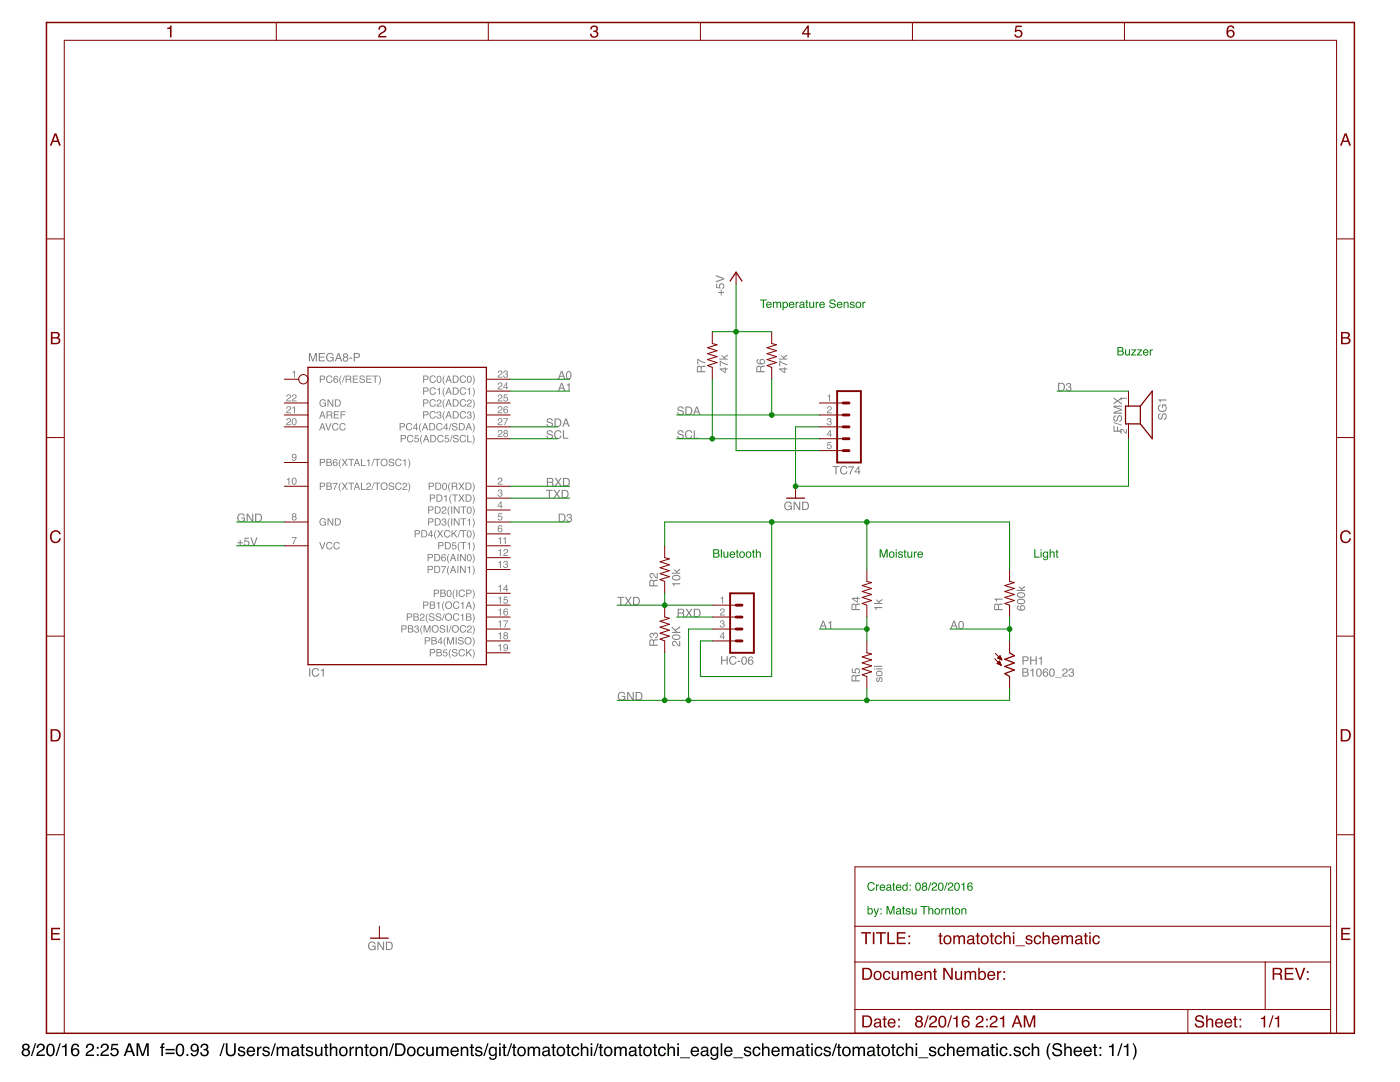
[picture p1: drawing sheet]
<?xml version="1.0" encoding="utf-8"?>
<!DOCTYPE eagle SYSTEM "eagle.dtd">
<eagle version="7.3.0">
<drawing>
<settings>
<setting alwaysvectorfont="no"/>
<setting verticaltext="up"/>
</settings>
<grid distance="0.1" unitdist="inch" unit="inch" style="lines" multiple="1" display="no" altdistance="0.01" altunitdist="inch" altunit="inch"/>
<schematic xreflabel="%F%N/%S.%C%R" xrefpart="/%S.%C%R">
<libraries>
<library name="atmel">
<symbols>
<symbol name="23-I/O-2">
<wire x1="-17.78" y1="30.48" x2="20.32" y2="30.48" width="0.254" layer="94"/>
<wire x1="20.32" y1="30.48" x2="20.32" y2="-33.02" width="0.254" layer="94"/>
<wire x1="20.32" y1="-33.02" x2="-17.78" y2="-33.02" width="0.254" layer="94"/>
<wire x1="-17.78" y1="-33.02" x2="-17.78" y2="30.48" width="0.254" layer="94"/>
<text x="-17.78" y="-35.56" size="1.778" layer="95">&gt;NAME</text>
<text x="-17.78" y="31.75" size="1.778" layer="96">&gt;VALUE</text>
<pin name="PB5(SCK)" x="25.4" y="-30.48" length="middle" rot="R180"/>
<pin name="PB7(XTAL2/TOSC2)" x="-22.86" y="5.08" length="middle"/>
<pin name="PB6(XTAL1/TOSC1)" x="-22.86" y="10.16" length="middle"/>
<pin name="GND@1" x="-22.86" y="-2.54" length="middle" direction="pwr"/>
<pin name="VCC@1" x="-22.86" y="-7.62" length="middle" direction="pwr"/>
<pin name="GND" x="-22.86" y="22.86" length="middle" direction="pwr"/>
<pin name="AREF" x="-22.86" y="20.32" length="middle" direction="pas"/>
<pin name="AVCC" x="-22.86" y="17.78" length="middle" direction="pwr"/>
<pin name="PB4(MISO)" x="25.4" y="-27.94" length="middle" rot="R180"/>
<pin name="PB3(MOSI/OC2)" x="25.4" y="-25.4" length="middle" rot="R180"/>
<pin name="PB2(SS/OC1B)" x="25.4" y="-22.86" length="middle" rot="R180"/>
<pin name="PB1(OC1A)" x="25.4" y="-20.32" length="middle" rot="R180"/>
<pin name="PB0(ICP)" x="25.4" y="-17.78" length="middle" rot="R180"/>
<pin name="PD7(AIN1)" x="25.4" y="-12.7" length="middle" rot="R180"/>
<pin name="PD6(AIN0)" x="25.4" y="-10.16" length="middle" rot="R180"/>
<pin name="PD5(T1)" x="25.4" y="-7.62" length="middle" rot="R180"/>
<pin name="PD4(XCK/T0)" x="25.4" y="-5.08" length="middle" rot="R180"/>
<pin name="PD3(INT1)" x="25.4" y="-2.54" length="middle" rot="R180"/>
<pin name="PD2(INT0)" x="25.4" y="0" length="middle" rot="R180"/>
<pin name="PD1(TXD)" x="25.4" y="2.54" length="middle" rot="R180"/>
<pin name="PD0(RXD)" x="25.4" y="5.08" length="middle" rot="R180"/>
<pin name="PC5(ADC5/SCL)" x="25.4" y="15.24" length="middle" rot="R180"/>
<pin name="PC4(ADC4/SDA)" x="25.4" y="17.78" length="middle" rot="R180"/>
<pin name="PC3(ADC3)" x="25.4" y="20.32" length="middle" rot="R180"/>
<pin name="PC2(ADC2)" x="25.4" y="22.86" length="middle" rot="R180"/>
<pin name="PC1(ADC1)" x="25.4" y="25.4" length="middle" rot="R180"/>
<pin name="PC0(ADC0)" x="25.4" y="27.94" length="middle" rot="R180"/>
<pin name="PC6(/RESET)" x="-22.86" y="27.94" length="middle" function="dot"/>
</symbol>
</symbols>
<devicesets>
<deviceset name="MEGA8-P" prefix="IC">
<gates>
<gate name="G$1" symbol="23-I/O-2" x="0" y="0"/>
</gates>
<devices>
<device name="" package="DIL28-3">
<connects>
<connect gate="G$1" pin="AREF" pad="21"/>
<connect gate="G$1" pin="AVCC" pad="20"/>
<connect gate="G$1" pin="GND" pad="22"/>
<connect gate="G$1" pin="GND@1" pad="8"/>
<connect gate="G$1" pin="PB0(ICP)" pad="14"/>
<connect gate="G$1" pin="PB1(OC1A)" pad="15"/>
<connect gate="G$1" pin="PB2(SS/OC1B)" pad="16"/>
<connect gate="G$1" pin="PB3(MOSI/OC2)" pad="17"/>
<connect gate="G$1" pin="PB4(MISO)" pad="18"/>
<connect gate="G$1" pin="PB5(SCK)" pad="19"/>
<connect gate="G$1" pin="PB6(XTAL1/TOSC1)" pad="9"/>
<connect gate="G$1" pin="PB7(XTAL2/TOSC2)" pad="10"/>
<connect gate="G$1" pin="PC0(ADC0)" pad="23"/>
<connect gate="G$1" pin="PC1(ADC1)" pad="24"/>
<connect gate="G$1" pin="PC2(ADC2)" pad="25"/>
<connect gate="G$1" pin="PC3(ADC3)" pad="26"/>
<connect gate="G$1" pin="PC4(ADC4/SDA)" pad="27"/>
<connect gate="G$1" pin="PC5(ADC5/SCL)" pad="28"/>
<connect gate="G$1" pin="PC6(/RESET)" pad="1"/>
<connect gate="G$1" pin="PD0(RXD)" pad="2"/>
<connect gate="G$1" pin="PD1(TXD)" pad="3"/>
<connect gate="G$1" pin="PD2(INT0)" pad="4"/>
<connect gate="G$1" pin="PD3(INT1)" pad="5"/>
<connect gate="G$1" pin="PD4(XCK/T0)" pad="6"/>
<connect gate="G$1" pin="PD5(T1)" pad="11"/>
<connect gate="G$1" pin="PD6(AIN0)" pad="12"/>
<connect gate="G$1" pin="PD7(AIN1)" pad="13"/>
<connect gate="G$1" pin="VCC@1" pad="7"/>
</connects>
<technologies>
<technology name="">
<attribute name="MF" value="" constant="no"/>
<attribute name="MPN" value="" constant="no"/>
<attribute name="OC_FARNELL" value="unknown" constant="no"/>
<attribute name="OC_NEWARK" value="unknown" constant="no"/>
</technology>
</technologies>
</device>
</devices>
</deviceset>
</devicesets>
</library>
<library name="con-lstb">
<symbols>
<symbol name="MA05-1">
<wire x1="3.81" y1="-7.62" x2="-1.27" y2="-7.62" width="0.4064" layer="94"/>
<wire x1="1.27" y1="0" x2="2.54" y2="0" width="0.6096" layer="94"/>
<wire x1="1.27" y1="-2.54" x2="2.54" y2="-2.54" width="0.6096" layer="94"/>
<wire x1="1.27" y1="-5.08" x2="2.54" y2="-5.08" width="0.6096" layer="94"/>
<wire x1="-1.27" y1="7.62" x2="-1.27" y2="-7.62" width="0.4064" layer="94"/>
<wire x1="3.81" y1="-7.62" x2="3.81" y2="7.62" width="0.4064" layer="94"/>
<wire x1="-1.27" y1="7.62" x2="3.81" y2="7.62" width="0.4064" layer="94"/>
<wire x1="1.27" y1="5.08" x2="2.54" y2="5.08" width="0.6096" layer="94"/>
<wire x1="1.27" y1="2.54" x2="2.54" y2="2.54" width="0.6096" layer="94"/>
<text x="-1.27" y="-10.16" size="1.778" layer="96">&gt;VALUE</text>
<text x="-1.27" y="8.382" size="1.778" layer="95">&gt;NAME</text>
<pin name="1" x="7.62" y="-5.08" visible="pad" length="middle" direction="pas" swaplevel="1" rot="R180"/>
<pin name="2" x="7.62" y="-2.54" visible="pad" length="middle" direction="pas" swaplevel="1" rot="R180"/>
<pin name="3" x="7.62" y="0" visible="pad" length="middle" direction="pas" swaplevel="1" rot="R180"/>
<pin name="4" x="7.62" y="2.54" visible="pad" length="middle" direction="pas" swaplevel="1" rot="R180"/>
<pin name="5" x="7.62" y="5.08" visible="pad" length="middle" direction="pas" swaplevel="1" rot="R180"/>
</symbol>
<symbol name="MA04-1">
<wire x1="3.81" y1="-7.62" x2="-1.27" y2="-7.62" width="0.4064" layer="94"/>
<wire x1="1.27" y1="0" x2="2.54" y2="0" width="0.6096" layer="94"/>
<wire x1="1.27" y1="-2.54" x2="2.54" y2="-2.54" width="0.6096" layer="94"/>
<wire x1="1.27" y1="-5.08" x2="2.54" y2="-5.08" width="0.6096" layer="94"/>
<wire x1="-1.27" y1="5.08" x2="-1.27" y2="-7.62" width="0.4064" layer="94"/>
<wire x1="3.81" y1="-7.62" x2="3.81" y2="5.08" width="0.4064" layer="94"/>
<wire x1="-1.27" y1="5.08" x2="3.81" y2="5.08" width="0.4064" layer="94"/>
<wire x1="1.27" y1="2.54" x2="2.54" y2="2.54" width="0.6096" layer="94"/>
<text x="-1.27" y="-10.16" size="1.778" layer="96">&gt;VALUE</text>
<text x="-1.27" y="5.842" size="1.778" layer="95">&gt;NAME</text>
<pin name="1" x="7.62" y="-5.08" visible="pad" length="middle" direction="pas" swaplevel="1" rot="R180"/>
<pin name="2" x="7.62" y="-2.54" visible="pad" length="middle" direction="pas" swaplevel="1" rot="R180"/>
<pin name="3" x="7.62" y="0" visible="pad" length="middle" direction="pas" swaplevel="1" rot="R180"/>
<pin name="4" x="7.62" y="2.54" visible="pad" length="middle" direction="pas" swaplevel="1" rot="R180"/>
</symbol>
</symbols>
<devicesets>
<deviceset name="MA05-1" prefix="SV" uservalue="yes">
<gates>
<gate name="G$1" symbol="MA05-1" x="0" y="0"/>
</gates>
<devices>
<device name="" package="MA05-1">
<connects>
<connect gate="G$1" pin="1" pad="1"/>
<connect gate="G$1" pin="2" pad="2"/>
<connect gate="G$1" pin="3" pad="3"/>
<connect gate="G$1" pin="4" pad="4"/>
<connect gate="G$1" pin="5" pad="5"/>
</connects>
<technologies>
<technology name="">
<attribute name="MF" value="" constant="no"/>
<attribute name="MPN" value="" constant="no"/>
<attribute name="OC_FARNELL" value="unknown" constant="no"/>
<attribute name="OC_NEWARK" value="unknown" constant="no"/>
</technology>
</technologies>
</device>
</devices>
</deviceset>
<deviceset name="MA04-1" prefix="SV" uservalue="yes">
<gates>
<gate name="1" symbol="MA04-1" x="0" y="0"/>
</gates>
<devices>
<device name="" package="MA04-1">
<connects>
<connect gate="1" pin="1" pad="1"/>
<connect gate="1" pin="2" pad="2"/>
<connect gate="1" pin="3" pad="3"/>
<connect gate="1" pin="4" pad="4"/>
</connects>
<technologies>
<technology name="">
<attribute name="MF" value="" constant="no"/>
<attribute name="MPN" value="" constant="no"/>
<attribute name="OC_FARNELL" value="unknown" constant="no"/>
<attribute name="OC_NEWARK" value="unknown" constant="no"/>
</technology>
</technologies>
</device>
</devices>
</deviceset>
</devicesets>
</library>
<library name="buzzer">
<symbols>
<symbol name="SP">
<wire x1="-1.905" y1="-0.635" x2="1.905" y2="-0.635" width="0.254" layer="94"/>
<wire x1="1.905" y1="-0.635" x2="1.905" y2="0" width="0.254" layer="94"/>
<wire x1="1.905" y1="2.54" x2="-1.905" y2="2.54" width="0.254" layer="94"/>
<wire x1="-1.905" y1="-0.635" x2="-1.905" y2="0" width="0.254" layer="94"/>
<wire x1="1.905" y1="2.54" x2="5.08" y2="5.08" width="0.254" layer="94"/>
<wire x1="5.08" y1="5.08" x2="-5.08" y2="5.08" width="0.254" layer="94"/>
<wire x1="-1.905" y1="2.54" x2="-5.08" y2="5.08" width="0.254" layer="94"/>
<wire x1="2.54" y1="0" x2="1.905" y2="0" width="0.1524" layer="94"/>
<wire x1="1.905" y1="0" x2="1.905" y2="2.54" width="0.254" layer="94"/>
<wire x1="-2.54" y1="0" x2="-1.905" y2="0" width="0.1524" layer="94"/>
<wire x1="-1.905" y1="0" x2="-1.905" y2="2.54" width="0.254" layer="94"/>
<text x="-3.81" y="6.35" size="1.778" layer="95">&gt;NAME</text>
<text x="-3.81" y="-3.175" size="1.778" layer="96">&gt;VALUE</text>
<pin name="2" x="5.08" y="0" visible="pad" length="short" direction="pas" rot="R180"/>
<pin name="1" x="-5.08" y="0" visible="pad" length="short" direction="pas"/>
</symbol>
</symbols>
<devicesets>
<deviceset name="F/SMX" prefix="SG">
<gates>
<gate name="G$1" symbol="SP" x="0" y="0"/>
</gates>
<devices>
<device name="" package="F/SMX">
<connects>
<connect gate="G$1" pin="1" pad="1"/>
<connect gate="G$1" pin="2" pad="2"/>
</connects>
<technologies>
<technology name="">
<attribute name="MF" value="" constant="no"/>
<attribute name="MPN" value="" constant="no"/>
<attribute name="OC_FARNELL" value="unknown" constant="no"/>
<attribute name="OC_NEWARK" value="unknown" constant="no"/>
</technology>
</technologies>
</device>
</devices>
</deviceset>
</devicesets>
</library>
<library name="photo-elements">
<symbols>
<symbol name="PHOTOCELL">
<wire x1="-3.048" y1="2.413" x2="-1.651" y2="1.016" width="0.1524" layer="94"/>
<wire x1="-3.175" y1="1.27" x2="-1.778" y2="-0.127" width="0.1524" layer="94"/>
<wire x1="0" y1="-2.54" x2="-1.016" y2="-1.905" width="0.254" layer="94"/>
<wire x1="1.016" y1="-1.143" x2="-1.016" y2="-0.381" width="0.254" layer="94"/>
<wire x1="-1.016" y1="-0.381" x2="1.016" y2="0.381" width="0.254" layer="94"/>
<wire x1="1.016" y1="0.381" x2="-1.016" y2="1.143" width="0.254" layer="94"/>
<wire x1="-1.016" y1="1.143" x2="1.016" y2="1.905" width="0.254" layer="94"/>
<wire x1="0" y1="2.54" x2="1.016" y2="1.905" width="0.254" layer="94"/>
<wire x1="-1.016" y1="-1.905" x2="1.016" y2="-1.143" width="0.254" layer="94"/>
<text x="2.54" y="0" size="1.778" layer="95">&gt;NAME</text>
<text x="2.54" y="-2.54" size="1.778" layer="96">&gt;VALUE</text>
<pin name="1" x="0" y="5.08" visible="off" length="short" direction="pas" swaplevel="1" rot="R270"/>
<pin name="2" x="0" y="-5.08" visible="off" length="short" direction="pas" swaplevel="1" rot="R90"/>
<polygon width="0.1524" layer="94">
<vertex x="-1.778" y="-0.127"/>
<vertex x="-2.667" y="0.254"/>
<vertex x="-2.159" y="0.762"/>
</polygon>
<polygon width="0.1524" layer="94">
<vertex x="-1.651" y="1.016"/>
<vertex x="-2.54" y="1.397"/>
<vertex x="-2.032" y="1.905"/>
</polygon>
</symbol>
</symbols>
<devicesets>
<deviceset name="?1060*" prefix="PH">
<gates>
<gate name="G$1" symbol="PHOTOCELL" x="0" y="0" swaplevel="1"/>
</gates>
<devices>
<device name="B" package="TO-8_B10">
<connects>
<connect gate="G$1" pin="1" pad="1"/>
<connect gate="G$1" pin="2" pad="2"/>
</connects>
<technologies>
<technology name="_23"/>
</technologies>
</device>
<device name="V" package="TO-5_V10">
<connects>
<connect gate="G$1" pin="1" pad="1"/>
<connect gate="G$1" pin="2" pad="2"/>
</connects>
<technologies>
<technology name="_21"/>
<technology name="_31"/>
<technology name="_32"/>
</technologies>
</device>
</devices>
</deviceset>
</devicesets>
</library>
<library name="resistor">
<symbols>
<symbol name="R-US">
<wire x1="-2.54" y1="0" x2="-2.159" y2="1.016" width="0.2032" layer="94"/>
<wire x1="-2.159" y1="1.016" x2="-1.524" y2="-1.016" width="0.2032" layer="94"/>
<wire x1="-1.524" y1="-1.016" x2="-0.889" y2="1.016" width="0.2032" layer="94"/>
<wire x1="-0.889" y1="1.016" x2="-0.254" y2="-1.016" width="0.2032" layer="94"/>
<wire x1="-0.254" y1="-1.016" x2="0.381" y2="1.016" width="0.2032" layer="94"/>
<wire x1="0.381" y1="1.016" x2="1.016" y2="-1.016" width="0.2032" layer="94"/>
<wire x1="1.016" y1="-1.016" x2="1.651" y2="1.016" width="0.2032" layer="94"/>
<wire x1="1.651" y1="1.016" x2="2.286" y2="-1.016" width="0.2032" layer="94"/>
<wire x1="2.286" y1="-1.016" x2="2.54" y2="0" width="0.2032" layer="94"/>
<text x="-3.81" y="1.4986" size="1.778" layer="95">&gt;NAME</text>
<text x="-3.81" y="-3.302" size="1.778" layer="96">&gt;VALUE</text>
<pin name="2" x="5.08" y="0" visible="off" length="short" direction="pas" swaplevel="1" rot="R180"/>
<pin name="1" x="-5.08" y="0" visible="off" length="short" direction="pas" swaplevel="1"/>
</symbol>
</symbols>
<devicesets>
<deviceset name="R-US_" prefix="R" uservalue="yes">
<gates>
<gate name="G$1" symbol="R-US" x="0" y="0"/>
</gates>
<devices>
<device name="R0402" package="R0402">
<connects>
<connect gate="G$1" pin="1" pad="1"/>
<connect gate="G$1" pin="2" pad="2"/>
</connects>
<technologies>
<technology name=""/>
</technologies>
</device>
<device name="R0603" package="R0603">
<connects>
<connect gate="G$1" pin="1" pad="1"/>
<connect gate="G$1" pin="2" pad="2"/>
</connects>
<technologies>
<technology name=""/>
</technologies>
</device>
<device name="R0805" package="R0805">
<connects>
<connect gate="G$1" pin="1" pad="1"/>
<connect gate="G$1" pin="2" pad="2"/>
</connects>
<technologies>
<technology name=""/>
</technologies>
</device>
<device name="R0805W" package="R0805W">
<connects>
<connect gate="G$1" pin="1" pad="1"/>
<connect gate="G$1" pin="2" pad="2"/>
</connects>
<technologies>
<technology name=""/>
</technologies>
</device>
<device name="R1206" package="R1206">
<connects>
<connect gate="G$1" pin="1" pad="1"/>
<connect gate="G$1" pin="2" pad="2"/>
</connects>
<technologies>
<technology name=""/>
</technologies>
</device>
<device name="R1206W" package="R1206W">
<connects>
<connect gate="G$1" pin="1" pad="1"/>
<connect gate="G$1" pin="2" pad="2"/>
</connects>
<technologies>
<technology name=""/>
</technologies>
</device>
<device name="R1210" package="R1210">
<connects>
<connect gate="G$1" pin="1" pad="1"/>
<connect gate="G$1" pin="2" pad="2"/>
</connects>
<technologies>
<technology name=""/>
</technologies>
</device>
<device name="R1210W" package="R1210W">
<connects>
<connect gate="G$1" pin="1" pad="1"/>
<connect gate="G$1" pin="2" pad="2"/>
</connects>
<technologies>
<technology name=""/>
</technologies>
</device>
<device name="R2010" package="R2010">
<connects>
<connect gate="G$1" pin="1" pad="1"/>
<connect gate="G$1" pin="2" pad="2"/>
</connects>
<technologies>
<technology name=""/>
</technologies>
</device>
<device name="R2010W" package="R2010W">
<connects>
<connect gate="G$1" pin="1" pad="1"/>
<connect gate="G$1" pin="2" pad="2"/>
</connects>
<technologies>
<technology name=""/>
</technologies>
</device>
<device name="R2012" package="R2012">
<connects>
<connect gate="G$1" pin="1" pad="1"/>
<connect gate="G$1" pin="2" pad="2"/>
</connects>
<technologies>
<technology name=""/>
</technologies>
</device>
<device name="R2012W" package="R2012W">
<connects>
<connect gate="G$1" pin="1" pad="1"/>
<connect gate="G$1" pin="2" pad="2"/>
</connects>
<technologies>
<technology name=""/>
</technologies>
</device>
<device name="R2512" package="R2512">
<connects>
<connect gate="G$1" pin="1" pad="1"/>
<connect gate="G$1" pin="2" pad="2"/>
</connects>
<technologies>
<technology name=""/>
</technologies>
</device>
<device name="R2512W" package="R2512W">
<connects>
<connect gate="G$1" pin="1" pad="1"/>
<connect gate="G$1" pin="2" pad="2"/>
</connects>
<technologies>
<technology name=""/>
</technologies>
</device>
<device name="R3216" package="R3216">
<connects>
<connect gate="G$1" pin="1" pad="1"/>
<connect gate="G$1" pin="2" pad="2"/>
</connects>
<technologies>
<technology name=""/>
</technologies>
</device>
<device name="R3216W" package="R3216W">
<connects>
<connect gate="G$1" pin="1" pad="1"/>
<connect gate="G$1" pin="2" pad="2"/>
</connects>
<technologies>
<technology name=""/>
</technologies>
</device>
<device name="R3225" package="R3225">
<connects>
<connect gate="G$1" pin="1" pad="1"/>
<connect gate="G$1" pin="2" pad="2"/>
</connects>
<technologies>
<technology name=""/>
</technologies>
</device>
<device name="R3225W" package="R3225W">
<connects>
<connect gate="G$1" pin="1" pad="1"/>
<connect gate="G$1" pin="2" pad="2"/>
</connects>
<technologies>
<technology name=""/>
</technologies>
</device>
<device name="R5025" package="R5025">
<connects>
<connect gate="G$1" pin="1" pad="1"/>
<connect gate="G$1" pin="2" pad="2"/>
</connects>
<technologies>
<technology name=""/>
</technologies>
</device>
<device name="R5025W" package="R5025W">
<connects>
<connect gate="G$1" pin="1" pad="1"/>
<connect gate="G$1" pin="2" pad="2"/>
</connects>
<technologies>
<technology name=""/>
</technologies>
</device>
<device name="R6332" package="R6332">
<connects>
<connect gate="G$1" pin="1" pad="1"/>
<connect gate="G$1" pin="2" pad="2"/>
</connects>
<technologies>
<technology name=""/>
</technologies>
</device>
<device name="R6332W" package="R6332W">
<connects>
<connect gate="G$1" pin="1" pad="1"/>
<connect gate="G$1" pin="2" pad="2"/>
</connects>
<technologies>
<technology name=""/>
</technologies>
</device>
<device name="M0805" package="M0805">
<connects>
<connect gate="G$1" pin="1" pad="1"/>
<connect gate="G$1" pin="2" pad="2"/>
</connects>
<technologies>
<technology name=""/>
</technologies>
</device>
<device name="M1206" package="M1206">
<connects>
<connect gate="G$1" pin="1" pad="1"/>
<connect gate="G$1" pin="2" pad="2"/>
</connects>
<technologies>
<technology name=""/>
</technologies>
</device>
<device name="M1406" package="M1406">
<connects>
<connect gate="G$1" pin="1" pad="1"/>
<connect gate="G$1" pin="2" pad="2"/>
</connects>
<technologies>
<technology name=""/>
</technologies>
</device>
<device name="M2012" package="M2012">
<connects>
<connect gate="G$1" pin="1" pad="1"/>
<connect gate="G$1" pin="2" pad="2"/>
</connects>
<technologies>
<technology name=""/>
</technologies>
</device>
<device name="M2309" package="M2309">
<connects>
<connect gate="G$1" pin="1" pad="1"/>
<connect gate="G$1" pin="2" pad="2"/>
</connects>
<technologies>
<technology name=""/>
</technologies>
</device>
<device name="M3216" package="M3216">
<connects>
<connect gate="G$1" pin="1" pad="1"/>
<connect gate="G$1" pin="2" pad="2"/>
</connects>
<technologies>
<technology name=""/>
</technologies>
</device>
<device name="M3516" package="M3516">
<connects>
<connect gate="G$1" pin="1" pad="1"/>
<connect gate="G$1" pin="2" pad="2"/>
</connects>
<technologies>
<technology name=""/>
</technologies>
</device>
<device name="M5923" package="M5923">
<connects>
<connect gate="G$1" pin="1" pad="1"/>
<connect gate="G$1" pin="2" pad="2"/>
</connects>
<technologies>
<technology name=""/>
</technologies>
</device>
<device name="0204/5" package="0204/5">
<connects>
<connect gate="G$1" pin="1" pad="1"/>
<connect gate="G$1" pin="2" pad="2"/>
</connects>
<technologies>
<technology name=""/>
</technologies>
</device>
<device name="0204/7" package="0204/7">
<connects>
<connect gate="G$1" pin="1" pad="1"/>
<connect gate="G$1" pin="2" pad="2"/>
</connects>
<technologies>
<technology name=""/>
</technologies>
</device>
<device name="0207/10" package="0207/10">
<connects>
<connect gate="G$1" pin="1" pad="1"/>
<connect gate="G$1" pin="2" pad="2"/>
</connects>
<technologies>
<technology name=""/>
</technologies>
</device>
<device name="0207/12" package="0207/12">
<connects>
<connect gate="G$1" pin="1" pad="1"/>
<connect gate="G$1" pin="2" pad="2"/>
</connects>
<technologies>
<technology name=""/>
</technologies>
</device>
<device name="0207/15" package="0207/15">
<connects>
<connect gate="G$1" pin="1" pad="1"/>
<connect gate="G$1" pin="2" pad="2"/>
</connects>
<technologies>
<technology name=""/>
</technologies>
</device>
<device name="0207/2V" package="0207/2V">
<connects>
<connect gate="G$1" pin="1" pad="1"/>
<connect gate="G$1" pin="2" pad="2"/>
</connects>
<technologies>
<technology name=""/>
</technologies>
</device>
<device name="0207/5V" package="0207/5V">
<connects>
<connect gate="G$1" pin="1" pad="1"/>
<connect gate="G$1" pin="2" pad="2"/>
</connects>
<technologies>
<technology name=""/>
</technologies>
</device>
<device name="0207/7" package="0207/7">
<connects>
<connect gate="G$1" pin="1" pad="1"/>
<connect gate="G$1" pin="2" pad="2"/>
</connects>
<technologies>
<technology name=""/>
</technologies>
</device>
<device name="0309/10" package="0309/10">
<connects>
<connect gate="G$1" pin="1" pad="1"/>
<connect gate="G$1" pin="2" pad="2"/>
</connects>
<technologies>
<technology name=""/>
</technologies>
</device>
<device name="0309/12" package="0309/12">
<connects>
<connect gate="G$1" pin="1" pad="1"/>
<connect gate="G$1" pin="2" pad="2"/>
</connects>
<technologies>
<technology name=""/>
</technologies>
</device>
<device name="0411/12" package="0411/12">
<connects>
<connect gate="G$1" pin="1" pad="1"/>
<connect gate="G$1" pin="2" pad="2"/>
</connects>
<technologies>
<technology name=""/>
</technologies>
</device>
<device name="0411/15" package="0411/15">
<connects>
<connect gate="G$1" pin="1" pad="1"/>
<connect gate="G$1" pin="2" pad="2"/>
</connects>
<technologies>
<technology name=""/>
</technologies>
</device>
<device name="0411/3V" package="0411V">
<connects>
<connect gate="G$1" pin="1" pad="1"/>
<connect gate="G$1" pin="2" pad="2"/>
</connects>
<technologies>
<technology name=""/>
</technologies>
</device>
<device name="0414/15" package="0414/15">
<connects>
<connect gate="G$1" pin="1" pad="1"/>
<connect gate="G$1" pin="2" pad="2"/>
</connects>
<technologies>
<technology name=""/>
</technologies>
</device>
<device name="0414/5V" package="0414V">
<connects>
<connect gate="G$1" pin="1" pad="1"/>
<connect gate="G$1" pin="2" pad="2"/>
</connects>
<technologies>
<technology name=""/>
</technologies>
</device>
<device name="0617/17" package="0617/17">
<connects>
<connect gate="G$1" pin="1" pad="1"/>
<connect gate="G$1" pin="2" pad="2"/>
</connects>
<technologies>
<technology name=""/>
</technologies>
</device>
<device name="0617/22" package="0617/22">
<connects>
<connect gate="G$1" pin="1" pad="1"/>
<connect gate="G$1" pin="2" pad="2"/>
</connects>
<technologies>
<technology name=""/>
</technologies>
</device>
<device name="0617/5V" package="0617V">
<connects>
<connect gate="G$1" pin="1" pad="1"/>
<connect gate="G$1" pin="2" pad="2"/>
</connects>
<technologies>
<technology name=""/>
</technologies>
</device>
<device name="0922/22" package="0922/22">
<connects>
<connect gate="G$1" pin="1" pad="1"/>
<connect gate="G$1" pin="2" pad="2"/>
</connects>
<technologies>
<technology name=""/>
</technologies>
</device>
<device name="0613/5V" package="P0613V">
<connects>
<connect gate="G$1" pin="1" pad="1"/>
<connect gate="G$1" pin="2" pad="2"/>
</connects>
<technologies>
<technology name=""/>
</technologies>
</device>
<device name="0613/15" package="P0613/15">
<connects>
<connect gate="G$1" pin="1" pad="1"/>
<connect gate="G$1" pin="2" pad="2"/>
</connects>
<technologies>
<technology name=""/>
</technologies>
</device>
<device name="0817/22" package="P0817/22">
<connects>
<connect gate="G$1" pin="1" pad="1"/>
<connect gate="G$1" pin="2" pad="2"/>
</connects>
<technologies>
<technology name=""/>
</technologies>
</device>
<device name="0817/7V" package="P0817V">
<connects>
<connect gate="G$1" pin="1" pad="1"/>
<connect gate="G$1" pin="2" pad="2"/>
</connects>
<technologies>
<technology name=""/>
</technologies>
</device>
<device name="V234/12" package="V234/12">
<connects>
<connect gate="G$1" pin="1" pad="1"/>
<connect gate="G$1" pin="2" pad="2"/>
</connects>
<technologies>
<technology name=""/>
</technologies>
</device>
<device name="V235/17" package="V235/17">
<connects>
<connect gate="G$1" pin="1" pad="1"/>
<connect gate="G$1" pin="2" pad="2"/>
</connects>
<technologies>
<technology name=""/>
</technologies>
</device>
<device name="V526-0" package="V526-0">
<connects>
<connect gate="G$1" pin="1" pad="1"/>
<connect gate="G$1" pin="2" pad="2"/>
</connects>
<technologies>
<technology name=""/>
</technologies>
</device>
<device name="MELF0102AX" package="MINI_MELF-0102AX">
<connects>
<connect gate="G$1" pin="1" pad="1"/>
<connect gate="G$1" pin="2" pad="2"/>
</connects>
<technologies>
<technology name=""/>
</technologies>
</device>
<device name="0922V" package="0922V">
<connects>
<connect gate="G$1" pin="1" pad="1"/>
<connect gate="G$1" pin="2" pad="2"/>
</connects>
<technologies>
<technology name=""/>
</technologies>
</device>
<device name="MELF0102R" package="MINI_MELF-0102R">
<connects>
<connect gate="G$1" pin="1" pad="1"/>
<connect gate="G$1" pin="2" pad="2"/>
</connects>
<technologies>
<technology name=""/>
</technologies>
</device>
<device name="MELF0102W" package="MINI_MELF-0102W">
<connects>
<connect gate="G$1" pin="1" pad="1"/>
<connect gate="G$1" pin="2" pad="2"/>
</connects>
<technologies>
<technology name=""/>
</technologies>
</device>
<device name="MELF0204R" package="MINI_MELF-0204R">
<connects>
<connect gate="G$1" pin="1" pad="1"/>
<connect gate="G$1" pin="2" pad="2"/>
</connects>
<technologies>
<technology name=""/>
</technologies>
</device>
<device name="MELF0204W" package="MINI_MELF-0204W">
<connects>
<connect gate="G$1" pin="1" pad="1"/>
<connect gate="G$1" pin="2" pad="2"/>
</connects>
<technologies>
<technology name=""/>
</technologies>
</device>
<device name="MELF0207R" package="MINI_MELF-0207R">
<connects>
<connect gate="G$1" pin="1" pad="1"/>
<connect gate="G$1" pin="2" pad="2"/>
</connects>
<technologies>
<technology name=""/>
</technologies>
</device>
<device name="MELF0207W" package="MINI_MELF-0207W">
<connects>
<connect gate="G$1" pin="1" pad="1"/>
<connect gate="G$1" pin="2" pad="2"/>
</connects>
<technologies>
<technology name=""/>
</technologies>
</device>
<device name="RDH/15" package="RDH/15">
<connects>
<connect gate="G$1" pin="1" pad="1"/>
<connect gate="G$1" pin="2" pad="2"/>
</connects>
<technologies>
<technology name=""/>
</technologies>
</device>
<device name="0204/2V" package="0204V">
<connects>
<connect gate="G$1" pin="1" pad="1"/>
<connect gate="G$1" pin="2" pad="2"/>
</connects>
<technologies>
<technology name=""/>
</technologies>
</device>
<device name="0309/V" package="0309V">
<connects>
<connect gate="G$1" pin="1" pad="1"/>
<connect gate="G$1" pin="2" pad="2"/>
</connects>
<technologies>
<technology name=""/>
</technologies>
</device>
<device name="R0201" package="R0201">
<connects>
<connect gate="G$1" pin="1" pad="1"/>
<connect gate="G$1" pin="2" pad="2"/>
</connects>
<technologies>
<technology name=""/>
</technologies>
</device>
<device name="VMTA55" package="VMTA55">
<connects>
<connect gate="G$1" pin="1" pad="1"/>
<connect gate="G$1" pin="2" pad="2"/>
</connects>
<technologies>
<technology name=""/>
</technologies>
</device>
<device name="VMTB60" package="VMTB60">
<connects>
<connect gate="G$1" pin="1" pad="1"/>
<connect gate="G$1" pin="2" pad="2"/>
</connects>
<technologies>
<technology name=""/>
</technologies>
</device>
<device name="VTA52" package="VTA52">
<connects>
<connect gate="G$1" pin="1" pad="1"/>
<connect gate="G$1" pin="2" pad="2"/>
</connects>
<technologies>
<technology name=""/>
</technologies>
</device>
<device name="VTA53" package="VTA53">
<connects>
<connect gate="G$1" pin="1" pad="1"/>
<connect gate="G$1" pin="2" pad="2"/>
</connects>
<technologies>
<technology name=""/>
</technologies>
</device>
<device name="VTA54" package="VTA54">
<connects>
<connect gate="G$1" pin="1" pad="1"/>
<connect gate="G$1" pin="2" pad="2"/>
</connects>
<technologies>
<technology name=""/>
</technologies>
</device>
<device name="VTA55" package="VTA55">
<connects>
<connect gate="G$1" pin="1" pad="1"/>
<connect gate="G$1" pin="2" pad="2"/>
</connects>
<technologies>
<technology name=""/>
</technologies>
</device>
<device name="VTA56" package="VTA56">
<connects>
<connect gate="G$1" pin="1" pad="1"/>
<connect gate="G$1" pin="2" pad="2"/>
</connects>
<technologies>
<technology name=""/>
</technologies>
</device>
<device name="R4527" package="R4527">
<connects>
<connect gate="G$1" pin="1" pad="1"/>
<connect gate="G$1" pin="2" pad="2"/>
</connects>
<technologies>
<technology name=""/>
</technologies>
</device>
<device name="WSC0001" package="WSC0001">
<connects>
<connect gate="G$1" pin="1" pad="1"/>
<connect gate="G$1" pin="2" pad="2"/>
</connects>
<technologies>
<technology name=""/>
</technologies>
</device>
<device name="WSC0002" package="WSC0002">
<connects>
<connect gate="G$1" pin="1" pad="1"/>
<connect gate="G$1" pin="2" pad="2"/>
</connects>
<technologies>
<technology name=""/>
</technologies>
</device>
<device name="WSC01/2" package="WSC01/2">
<connects>
<connect gate="G$1" pin="1" pad="1"/>
<connect gate="G$1" pin="2" pad="2"/>
</connects>
<technologies>
<technology name=""/>
</technologies>
</device>
<device name="WSC2515" package="WSC2515">
<connects>
<connect gate="G$1" pin="1" pad="1"/>
<connect gate="G$1" pin="2" pad="2"/>
</connects>
<technologies>
<technology name=""/>
</technologies>
</device>
<device name="WSC4527" package="WSC4527">
<connects>
<connect gate="G$1" pin="1" pad="1"/>
<connect gate="G$1" pin="2" pad="2"/>
</connects>
<technologies>
<technology name=""/>
</technologies>
</device>
<device name="WSC6927" package="WSC6927">
<connects>
<connect gate="G$1" pin="1" pad="1"/>
<connect gate="G$1" pin="2" pad="2"/>
</connects>
<technologies>
<technology name=""/>
</technologies>
</device>
<device name="R1218" package="R1218">
<connects>
<connect gate="G$1" pin="1" pad="1"/>
<connect gate="G$1" pin="2" pad="2"/>
</connects>
<technologies>
<technology name=""/>
</technologies>
</device>
<device name="1812X7R" package="1812X7R">
<connects>
<connect gate="G$1" pin="1" pad="1"/>
<connect gate="G$1" pin="2" pad="2"/>
</connects>
<technologies>
<technology name=""/>
</technologies>
</device>
<device name="01005" package="R01005">
<connects>
<connect gate="G$1" pin="1" pad="1"/>
<connect gate="G$1" pin="2" pad="2"/>
</connects>
<technologies>
<technology name=""/>
</technologies>
</device>
</devices>
</deviceset>
</devicesets>
</library>
<library name="supply1">
<symbols>
<symbol name="+5V">
<wire x1="1.27" y1="-1.905" x2="0" y2="0" width="0.254" layer="94"/>
<wire x1="0" y1="0" x2="-1.27" y2="-1.905" width="0.254" layer="94"/>
<text x="-2.54" y="-5.08" size="1.778" layer="96" rot="R90">&gt;VALUE</text>
<pin name="+5V" x="0" y="-2.54" visible="off" length="short" direction="sup" rot="R90"/>
</symbol>
<symbol name="GND">
<wire x1="-1.905" y1="0" x2="1.905" y2="0" width="0.254" layer="94"/>
<text x="-2.54" y="-2.54" size="1.778" layer="96">&gt;VALUE</text>
<pin name="GND" x="0" y="2.54" visible="off" length="short" direction="sup" rot="R270"/>
</symbol>
</symbols>
<devicesets>
<deviceset name="+5V" prefix="P+">
<gates>
<gate name="1" symbol="+5V" x="0" y="0"/>
</gates>
<devices>
<device name="">
<technologies>
<technology name=""/>
</technologies>
</device>
</devices>
</deviceset>
<deviceset name="GND" prefix="GND">
<gates>
<gate name="1" symbol="GND" x="0" y="0"/>
</gates>
<devices>
<device name="">
<technologies>
<technology name=""/>
</technologies>
</device>
</devices>
</deviceset>
</devicesets>
</library>
<library name="frames">
<symbols>
<symbol name="FRAME_A_L">
<frame x1="0" y1="0" x2="279.4" y2="215.9" columns="6" rows="5" layer="94" border-bottom="no"/>
</symbol>
<symbol name="DOCFIELD">
<wire x1="0" y1="0" x2="71.12" y2="0" width="0.1016" layer="94"/>
<wire x1="101.6" y1="15.24" x2="87.63" y2="15.24" width="0.1016" layer="94"/>
<wire x1="0" y1="0" x2="0" y2="5.08" width="0.1016" layer="94"/>
<wire x1="0" y1="5.08" x2="71.12" y2="5.08" width="0.1016" layer="94"/>
<wire x1="0" y1="5.08" x2="0" y2="15.24" width="0.1016" layer="94"/>
<wire x1="101.6" y1="15.24" x2="101.6" y2="5.08" width="0.1016" layer="94"/>
<wire x1="71.12" y1="5.08" x2="71.12" y2="0" width="0.1016" layer="94"/>
<wire x1="71.12" y1="5.08" x2="87.63" y2="5.08" width="0.1016" layer="94"/>
<wire x1="71.12" y1="0" x2="101.6" y2="0" width="0.1016" layer="94"/>
<wire x1="87.63" y1="15.24" x2="87.63" y2="5.08" width="0.1016" layer="94"/>
<wire x1="87.63" y1="15.24" x2="0" y2="15.24" width="0.1016" layer="94"/>
<wire x1="87.63" y1="5.08" x2="101.6" y2="5.08" width="0.1016" layer="94"/>
<wire x1="101.6" y1="5.08" x2="101.6" y2="0" width="0.1016" layer="94"/>
<wire x1="0" y1="15.24" x2="0" y2="22.86" width="0.1016" layer="94"/>
<wire x1="101.6" y1="35.56" x2="0" y2="35.56" width="0.1016" layer="94"/>
<wire x1="101.6" y1="35.56" x2="101.6" y2="22.86" width="0.1016" layer="94"/>
<wire x1="0" y1="22.86" x2="101.6" y2="22.86" width="0.1016" layer="94"/>
<wire x1="0" y1="22.86" x2="0" y2="35.56" width="0.1016" layer="94"/>
<wire x1="101.6" y1="22.86" x2="101.6" y2="15.24" width="0.1016" layer="94"/>
<text x="1.27" y="1.27" size="2.54" layer="94">Date:</text>
<text x="12.7" y="1.27" size="2.54" layer="94">&gt;LAST_DATE_TIME</text>
<text x="72.39" y="1.27" size="2.54" layer="94">Sheet:</text>
<text x="86.36" y="1.27" size="2.54" layer="94">&gt;SHEET</text>
<text x="88.9" y="11.43" size="2.54" layer="94">REV:</text>
<text x="1.27" y="19.05" size="2.54" layer="94">TITLE:</text>
<text x="1.27" y="11.43" size="2.54" layer="94">Document Number:</text>
<text x="17.78" y="19.05" size="2.54" layer="94">&gt;DRAWING_NAME</text>
</symbol>
</symbols>
<devicesets>
<deviceset name="FRAME_A_L" prefix="FRAME" uservalue="yes">
<gates>
<gate name="G$1" symbol="FRAME_A_L" x="0" y="0" addlevel="always"/>
<gate name="G$2" symbol="DOCFIELD" x="172.72" y="0" addlevel="always"/>
</gates>
<devices>
<device name="">
<technologies>
<technology name=""/>
</technologies>
</device>
</devices>
</deviceset>
</devicesets>
</library>
</libraries>
<attributes>
</attributes>
<variantdefs>
</variantdefs>
<classes>
<class number="0" name="default" width="0" drill="0">
</class>
</classes>
<parts>
<part name="IC1" library="atmel" deviceset="MEGA8-P" device=""/>
<part name="TC74" library="con-lstb" deviceset="MA05-1" device=""/>
<part name="SG1" library="buzzer" deviceset="F/SMX" device=""/>
<part name="PH1" library="photo-elements" deviceset="?1060*" device="B" technology="_23"/>
<part name="HC-06" library="con-lstb" deviceset="MA04-1" device=""/>
<part name="R1" library="resistor" deviceset="R-US_" device="0411/15" value="600k"/>
<part name="R2" library="resistor" deviceset="R-US_" device="0411/15" value="10k"/>
<part name="R3" library="resistor" deviceset="R-US_" device="0411/15" value="20K"/>
<part name="R4" library="resistor" deviceset="R-US_" device="0411/15" value="1k"/>
<part name="R5" library="resistor" deviceset="R-US_" device="0411/15" value="soil"/>
<part name="R6" library="resistor" deviceset="R-US_" device="0411/15" value="47k"/>
<part name="R7" library="resistor" deviceset="R-US_" device="0411/15" value="47k"/>
<part name="P+1" library="supply1" deviceset="+5V" device=""/>
<part name="GND1" library="supply1" deviceset="GND" device=""/>
<part name="GND2" library="supply1" deviceset="GND" device=""/>
<part name="FRAME1" library="frames" deviceset="FRAME_A_L" device=""/>
</parts>
<sheets>
<sheet>
<plain>
<text x="121.92" y="101.6" size="1.778" layer="91">Temperature Sensor</text>
<text x="198.12" y="91.44" size="1.778" layer="91">Buzzer</text>
<text x="111.76" y="48.26" size="1.778" layer="91">Bluetooth</text>
<text x="147.32" y="48.26" size="1.778" layer="91">Moisture</text>
<text x="180.34" y="48.26" size="1.778" layer="91">Light</text>
<text x="144.78" y="-27.94" size="1.778" layer="91">by: Matsu Thornton</text>
<text x="144.78" y="-22.86" size="1.778" layer="91">Created: 08/20/2016</text>
</plain>
<instances>
<instance part="IC1" gate="G$1" x="43.18" y="58.42"/>
<instance part="TC74" gate="G$1" x="142.24" y="76.2" rot="R180"/>
<instance part="SG1" gate="G$1" x="200.66" y="78.74" rot="R270"/>
<instance part="PH1" gate="G$1" x="175.26" y="25.4"/>
<instance part="HC-06" gate="1" x="119.38" y="33.02" rot="R180"/>
<instance part="R1" gate="G$1" x="175.26" y="40.64" rot="R90"/>
<instance part="R2" gate="G$1" x="101.6" y="45.72" rot="R90"/>
<instance part="R3" gate="G$1" x="101.6" y="33.02" rot="R90"/>
<instance part="R4" gate="G$1" x="144.78" y="40.64" rot="R90"/>
<instance part="R5" gate="G$1" x="144.78" y="25.4" rot="R90"/>
<instance part="R6" gate="G$1" x="124.46" y="91.44" rot="R90"/>
<instance part="R7" gate="G$1" x="111.76" y="91.44" rot="R90"/>
<instance part="P+1" gate="1" x="116.84" y="109.22"/>
<instance part="GND1" gate="1" x="40.64" y="-33.02"/>
<instance part="GND2" gate="1" x="129.54" y="60.96"/>
<instance part="FRAME1" gate="G$1" x="-30.48" y="-53.34"/>
<instance part="FRAME1" gate="G$2" x="142.24" y="-53.34"/>
</instances>
<busses>
</busses>
<nets>
<net name="SDA" class="0">
<segment>
<pinref part="TC74" gate="G$1" pin="2"/>
<pinref part="R6" gate="G$1" pin="1"/>
<wire x1="134.62" y1="78.74" x2="124.46" y2="78.74" width="0.1524" layer="91"/>
<wire x1="124.46" y1="78.74" x2="124.46" y2="86.36" width="0.1524" layer="91"/>
<wire x1="124.46" y1="78.74" x2="104.14" y2="78.74" width="0.1524" layer="91"/>
<junction x="124.46" y="78.74"/>
<label x="104.14" y="78.74" size="1.778" layer="95"/>
</segment>
<segment>
<pinref part="IC1" gate="G$1" pin="PC4(ADC4/SDA)"/>
<wire x1="68.58" y1="76.2" x2="78.74" y2="76.2" width="0.1524" layer="91"/>
<label x="76.2" y="76.2" size="1.778" layer="95"/>
</segment>
</net>
<net name="SCL" class="0">
<segment>
<pinref part="TC74" gate="G$1" pin="4"/>
<pinref part="R7" gate="G$1" pin="1"/>
<wire x1="134.62" y1="73.66" x2="111.76" y2="73.66" width="0.1524" layer="91"/>
<wire x1="111.76" y1="73.66" x2="111.76" y2="86.36" width="0.1524" layer="91"/>
<wire x1="111.76" y1="73.66" x2="104.14" y2="73.66" width="0.1524" layer="91"/>
<junction x="111.76" y="73.66"/>
<label x="104.14" y="73.66" size="1.778" layer="95"/>
</segment>
<segment>
<pinref part="IC1" gate="G$1" pin="PC5(ADC5/SCL)"/>
<wire x1="68.58" y1="73.66" x2="78.74" y2="73.66" width="0.1524" layer="91"/>
<label x="76.2" y="73.66" size="1.778" layer="95"/>
</segment>
</net>
<net name="+5V" class="0">
<segment>
<pinref part="R6" gate="G$1" pin="2"/>
<pinref part="P+1" gate="1" pin="+5V"/>
<wire x1="124.46" y1="96.52" x2="116.84" y2="96.52" width="0.1524" layer="91"/>
<wire x1="116.84" y1="96.52" x2="116.84" y2="106.68" width="0.1524" layer="91"/>
<pinref part="R7" gate="G$1" pin="2"/>
<wire x1="111.76" y1="96.52" x2="116.84" y2="96.52" width="0.1524" layer="91"/>
<junction x="116.84" y="96.52"/>
<pinref part="TC74" gate="G$1" pin="5"/>
<wire x1="134.62" y1="71.12" x2="116.84" y2="71.12" width="0.1524" layer="91"/>
<wire x1="116.84" y1="71.12" x2="116.84" y2="96.52" width="0.1524" layer="91"/>
</segment>
<segment>
<pinref part="IC1" gate="G$1" pin="VCC@1"/>
<wire x1="20.32" y1="50.8" x2="10.16" y2="50.8" width="0.1524" layer="91"/>
<label x="10.16" y="50.8" size="1.778" layer="95"/>
</segment>
</net>
<net name="GND" class="0">
<segment>
<pinref part="TC74" gate="G$1" pin="3"/>
<pinref part="GND2" gate="1" pin="GND"/>
<wire x1="134.62" y1="76.2" x2="129.54" y2="76.2" width="0.1524" layer="91"/>
<wire x1="129.54" y1="76.2" x2="129.54" y2="63.5" width="0.1524" layer="91"/>
<pinref part="SG1" gate="G$1" pin="2"/>
<wire x1="129.54" y1="63.5" x2="200.66" y2="63.5" width="0.1524" layer="91"/>
<wire x1="200.66" y1="63.5" x2="200.66" y2="73.66" width="0.1524" layer="91"/>
<junction x="129.54" y="63.5"/>
</segment>
<segment>
<pinref part="R3" gate="G$1" pin="1"/>
<wire x1="101.6" y1="27.94" x2="101.6" y2="17.78" width="0.1524" layer="91"/>
<pinref part="R5" gate="G$1" pin="1"/>
<wire x1="101.6" y1="17.78" x2="106.68" y2="17.78" width="0.1524" layer="91"/>
<wire x1="106.68" y1="17.78" x2="144.78" y2="17.78" width="0.1524" layer="91"/>
<wire x1="144.78" y1="17.78" x2="144.78" y2="20.32" width="0.1524" layer="91"/>
<pinref part="PH1" gate="G$1" pin="2"/>
<wire x1="144.78" y1="17.78" x2="175.26" y2="17.78" width="0.1524" layer="91"/>
<wire x1="175.26" y1="17.78" x2="175.26" y2="20.32" width="0.1524" layer="91"/>
<junction x="144.78" y="17.78"/>
<wire x1="101.6" y1="17.78" x2="91.44" y2="17.78" width="0.1524" layer="91"/>
<junction x="101.6" y="17.78"/>
<pinref part="HC-06" gate="1" pin="3"/>
<wire x1="111.76" y1="33.02" x2="106.68" y2="33.02" width="0.1524" layer="91"/>
<wire x1="106.68" y1="33.02" x2="106.68" y2="17.78" width="0.1524" layer="91"/>
<junction x="106.68" y="17.78"/>
<label x="91.44" y="17.78" size="1.778" layer="95"/>
</segment>
<segment>
<pinref part="IC1" gate="G$1" pin="GND@1"/>
<wire x1="20.32" y1="55.88" x2="10.16" y2="55.88" width="0.1524" layer="91"/>
<label x="10.16" y="55.88" size="1.778" layer="95"/>
</segment>
</net>
<net name="D3" class="0">
<segment>
<pinref part="IC1" gate="G$1" pin="PD3(INT1)"/>
<wire x1="68.58" y1="55.88" x2="81.28" y2="55.88" width="0.1524" layer="91"/>
<label x="78.74" y="55.88" size="1.778" layer="95"/>
</segment>
<segment>
<pinref part="SG1" gate="G$1" pin="1"/>
<wire x1="200.66" y1="83.82" x2="185.42" y2="83.82" width="0.1524" layer="91"/>
<label x="185.42" y="83.82" size="1.778" layer="95"/>
</segment>
</net>
<net name="RXD" class="0">
<segment>
<pinref part="IC1" gate="G$1" pin="PD0(RXD)"/>
<wire x1="68.58" y1="63.5" x2="81.28" y2="63.5" width="0.1524" layer="91"/>
<label x="76.2" y="63.5" size="1.778" layer="95"/>
</segment>
<segment>
<pinref part="HC-06" gate="1" pin="2"/>
<wire x1="111.76" y1="35.56" x2="104.14" y2="35.56" width="0.1524" layer="91"/>
<label x="104.14" y="35.56" size="1.778" layer="95"/>
</segment>
</net>
<net name="TXD" class="0">
<segment>
<pinref part="IC1" gate="G$1" pin="PD1(TXD)"/>
<wire x1="68.58" y1="60.96" x2="81.28" y2="60.96" width="0.1524" layer="91"/>
<label x="76.2" y="60.96" size="1.778" layer="95"/>
</segment>
<segment>
<pinref part="R2" gate="G$1" pin="1"/>
<pinref part="R3" gate="G$1" pin="2"/>
<wire x1="101.6" y1="40.64" x2="101.6" y2="38.1" width="0.1524" layer="91"/>
<pinref part="HC-06" gate="1" pin="1"/>
<wire x1="111.76" y1="38.1" x2="101.6" y2="38.1" width="0.1524" layer="91"/>
<junction x="101.6" y="38.1"/>
<wire x1="101.6" y1="38.1" x2="91.44" y2="38.1" width="0.1524" layer="91"/>
<label x="91.44" y="38.1" size="1.778" layer="95"/>
</segment>
</net>
<net name="N$1" class="0">
<segment>
<pinref part="R2" gate="G$1" pin="2"/>
<wire x1="101.6" y1="50.8" x2="101.6" y2="55.88" width="0.1524" layer="91"/>
<pinref part="R4" gate="G$1" pin="2"/>
<wire x1="101.6" y1="55.88" x2="124.46" y2="55.88" width="0.1524" layer="91"/>
<wire x1="124.46" y1="55.88" x2="144.78" y2="55.88" width="0.1524" layer="91"/>
<wire x1="144.78" y1="55.88" x2="144.78" y2="45.72" width="0.1524" layer="91"/>
<pinref part="R1" gate="G$1" pin="2"/>
<wire x1="144.78" y1="55.88" x2="175.26" y2="55.88" width="0.1524" layer="91"/>
<wire x1="175.26" y1="55.88" x2="175.26" y2="45.72" width="0.1524" layer="91"/>
<junction x="144.78" y="55.88"/>
<pinref part="HC-06" gate="1" pin="4"/>
<wire x1="111.76" y1="30.48" x2="109.22" y2="30.48" width="0.1524" layer="91"/>
<wire x1="109.22" y1="30.48" x2="109.22" y2="22.86" width="0.1524" layer="91"/>
<wire x1="109.22" y1="22.86" x2="124.46" y2="22.86" width="0.1524" layer="91"/>
<wire x1="124.46" y1="22.86" x2="124.46" y2="55.88" width="0.1524" layer="91"/>
<junction x="124.46" y="55.88"/>
</segment>
</net>
<net name="A0" class="0">
<segment>
<pinref part="IC1" gate="G$1" pin="PC0(ADC0)"/>
<wire x1="68.58" y1="86.36" x2="81.28" y2="86.36" width="0.1524" layer="91"/>
<label x="78.74" y="86.36" size="1.778" layer="95"/>
</segment>
<segment>
<pinref part="R1" gate="G$1" pin="1"/>
<pinref part="PH1" gate="G$1" pin="1"/>
<wire x1="175.26" y1="35.56" x2="175.26" y2="33.02" width="0.1524" layer="91"/>
<wire x1="175.26" y1="33.02" x2="175.26" y2="30.48" width="0.1524" layer="91"/>
<wire x1="175.26" y1="33.02" x2="162.56" y2="33.02" width="0.1524" layer="91"/>
<junction x="175.26" y="33.02"/>
<label x="162.56" y="33.02" size="1.778" layer="95"/>
</segment>
</net>
<net name="A1" class="0">
<segment>
<pinref part="IC1" gate="G$1" pin="PC1(ADC1)"/>
<wire x1="68.58" y1="83.82" x2="81.28" y2="83.82" width="0.1524" layer="91"/>
<label x="78.74" y="83.82" size="1.778" layer="95"/>
</segment>
<segment>
<pinref part="R4" gate="G$1" pin="1"/>
<pinref part="R5" gate="G$1" pin="2"/>
<wire x1="144.78" y1="35.56" x2="144.78" y2="33.02" width="0.1524" layer="91"/>
<wire x1="144.78" y1="33.02" x2="144.78" y2="30.48" width="0.1524" layer="91"/>
<wire x1="144.78" y1="33.02" x2="134.62" y2="33.02" width="0.1524" layer="91"/>
<junction x="144.78" y="33.02"/>
<label x="134.62" y="33.02" size="1.778" layer="95"/>
</segment>
</net>
</nets>
</sheet>
</sheets>
</schematic>
</drawing>
</eagle>
